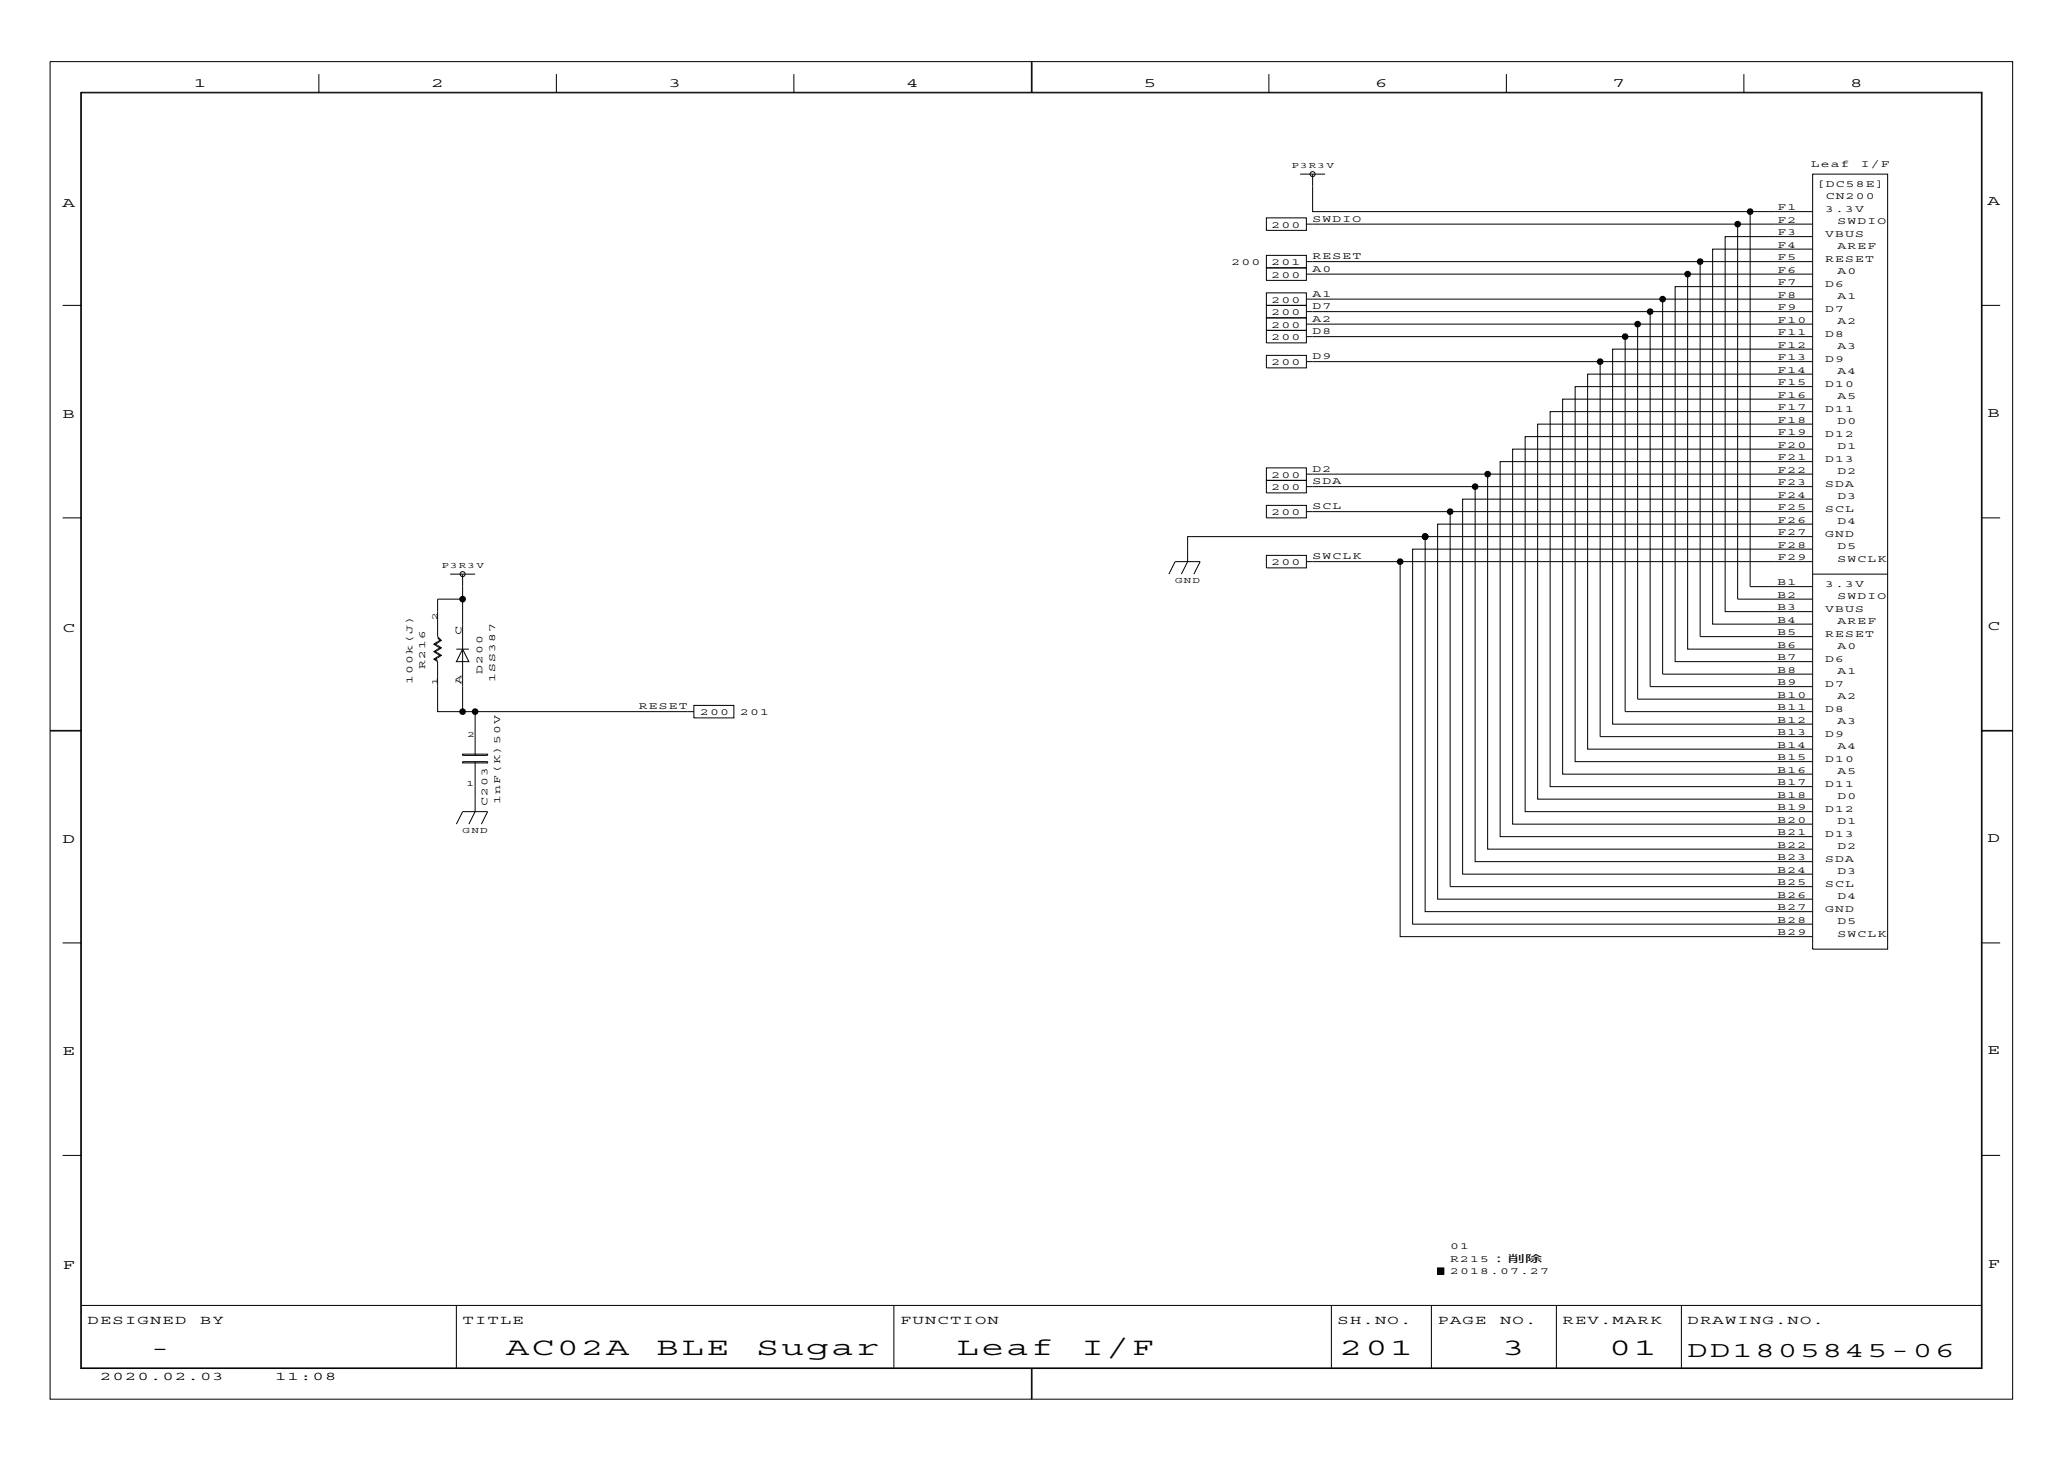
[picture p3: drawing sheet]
<svg xmlns="http://www.w3.org/2000/svg" width="297mm" height="210mm" viewBox="0 0 297 210" stroke-linecap="round" stroke-linejoin="round" font-family="sans-serif">
<g fill="none" stroke="#000" stroke-width=".14">
<path d="M7.2 8.9h282v192.1h-282zM11.6 13.3h273.2v183.3h-273.2zM11.7 13.3h273v183.2h-273zM45.8 10.6v2.7M79.9 10.6v2.7M114.1 10.6v2.7M148.2 8.9v4.4M148.3 8.9v4.4M182.3 10.6v2.7M216.4 10.6v2.7M250.6 10.6v2.7M181.9 36.7h5.8v1.8h-5.8z"/>
<path d="M181.9 31.3h5.8v1.8h-5.8zM181.9 38.5h5.8v1.8h-5.8zM186.8 25h3.6M188.6 25v5.4h71.8M242.5 39.4h-54.8M244.3 37.6v53.9h10.7M249.7 32.2v53.9h5.3M251.4 30.4v53.9M260.4 25h10.8v111.4h-10.8zM260.4 32.2h-72.7M260.4 35.8h-14.3v53.9h8.9M260.4 34h-12.5v53.9h7.1"/>
<path d="M260.4 39.4h-17.9v53.9h12.5M260.4 37.6h-72.7M9 43.9h2.7M181.9 43.9h5.8v1.8h-5.8zM181.9 42.1h5.8v1.8h-5.8zM181.9 45.7h5.8v1.8h-5.8zM181.9 47.5h5.8v1.8h-5.8zM181.9 51.1h5.8v1.8h-5.8zM187.7 43h72.7M187.7 46.6h72.7M187.7 44.8h72.7M187.7 52h.9"/>
<path d="M229.9 52v53.8h25.1M233.5 48.4v53.8h21.5M235.3 46.6v53.8h19.7M237.1 44.8v53.9h17.9M238.9 43v53.9h16.1M260.4 53.8h-32.3v53.8h26.9M260.4 57.3h-35.9v53.9h35.9M260.4 52h-71.8M260.4 55.5h-34.1v53.9h28.7M260.4 48.4h-72.7M260.4 59.1h-37.7v53.9h37.7M260.4 41.2h-19.7v53.9h14.3"/>
<path d="M260.4 50.2h-28.7v53.8h23.3M284.7 43.9h2.7M9 74.4h2.7M181.9 79.8h5.8v1.8h-5.8zM181.9 69h5.8v1.8h-5.8zM181.9 72.6h5.8v1.8h-5.8zM181.9 67.2h5.8v1.8h-5.8zM187.7 69.9h67.3M187.7 68.1h.9M188.6 68.1h25.1M204.8 77.1h-34.2v3.6l-.9 1.8M204.8 77.1v53.9h55.6"/>
<path d="M204.8 77.1h50.2M208.3 73.5v53.9h52.1M211.9 69.9v53.9h48.5M255 75.3h-48.5v53.9h53.9M255 78.9h-52v53.9h57.4M255 69.9h5.4M255 64.5h5.4M255 62.7h5.4M255 60.9h5.4M255 75.3h5.4M255 73.5h5.4M255 78.9h5.4"/>
<path d="M255 77.1h5.4M255 73.5h-67.3M255 64.5h-37.7v53.9h43.1M255 60.9h-34.1v53.9h39.5M255 62.7h-35.9v53.9h41.3M260.4 71.7h-50.3v53.9h50.3M260.4 66.3h-44.9v53.9h39.5M260.4 68.1h-46.7v53.9h41.3M284.7 74.4h2.7M62.9 91.6l.3 .4-.9 .5 .9 .6-.9 .5 .9 .6-.9 .5 .6 .4v7.1h36.8M64.7 82.5h3.6M65.6 93.3h1.8"/>
<path d="M66.5 86.1h-3.6v5.4l.5 .5-.9 .5 .9 .6-.9 .5 .9 .6-.9 .5 .4 .2M66.5 93.3l.9 1.8h-1.8zM66.5 82.5v19.7M167.9 82.5l.9-1.8h3.6l-.9 1.8M187.7 80.7h13.5M255 91.5h5.4M255 89.7h5.4M255 87.9h5.4M255 86.1h5.4M255 98.6h5.4M255 96.9h5.4M255 95.1h5.4"/>
<path d="M255 93.3h5.4M255 80.7h5.4M255 80.7h-53.8v53.9h59.2M260.4 84.3h-9M260.4 82.5h10.8M7.2 105h4.5M7.2 104.9h4.5M65.6 118.4l.9-1.8h3.6l-.9 1.8M66.5 109.4h3.6v.2h-3.6zM66.5 108.3h3.6v.2h-3.6zM68.3 102.2v6.3M68.3 109.4v7.2l-.9 1.8"/>
<path d="M99.7 101.3h5.7v1.8h-5.7zM255 109.4h5.4M255 102.2h5.4M255 107.6h5.4M255 100.4h5.4M255 105.8h5.4M255 104h5.4M284.7 104.9h4.5M284.7 105h4.5M9 135.5h2.7M255 122h5.4M255 120.2h5.4"/>
<path d="M284.7 135.5h2.7M9 166h2.7M284.7 166h2.7M11.7 187.6h273M65.6 187.6v8.9M128.4 187.6v8.9M148.2 196.5v4.5M148.3 196.5v4.5M191.3 187.6v8.9M205.7 187.6v8.9M206.6 182.2h.8v.9h-.8zM223.6 187.6v8.9"/>
<path d="M241.6 187.6v8.9"/>
<circle cx="188.6" cy="25" r=".36"/>
<circle cx="66.5" cy="82.5" r=".36"/>
</g>
<g fill="#000">
<path d="M206.6 182.2h.8v.9h-.8z"/>
<circle cx="242.5" cy="39.4" r=".49"/>
<circle cx="244.3" cy="37.6" r=".49"/>
<circle cx="249.7" cy="32.2" r=".49"/>
<circle cx="251.4" cy="30.4" r=".49"/>
<circle cx="229.9" cy="52" r=".49"/>
<circle cx="233.5" cy="48.4" r=".49"/>
<circle cx="235.3" cy="46.6" r=".49"/>
<circle cx="237.1" cy="44.8" r=".49"/>
<circle cx="238.9" cy="43" r=".49"/>
<circle cx="204.8" cy="77.1" r=".49"/>
<circle cx="208.3" cy="73.5" r=".49"/>
<circle cx="211.9" cy="69.9" r=".49"/>
<circle cx="213.7" cy="68.1" r=".49"/>
<circle cx="66.5" cy="86.1" r=".49"/>
<circle cx="201.2" cy="80.7" r=".49"/>
<circle cx="66.5" cy="102.2" r=".49"/>
<circle cx="68.3" cy="102.2" r=".49"/>
</g>
<g font-size="3.6">
<text x="72.8" y="194.7">AC02A</text>
<text x="94.3" y="194.7">BLE</text>
<text x="108.7" y="194.7">Sugar</text>
<text x="137.4" y="194.7">Leaf</text>
<text x="155.4" y="194.7">I/F</text>
<text x="192.5" y="194.7">201</text>
<text x="215.9" y="194.7">3</text>
<text x="231.2" y="194.7">01</text>
</g>
<g font-size="3.2">
<text x="21.6" y="194.7">-</text>
<text x="242.5" y="194.9">DD1805845-06</text>
</g>
<g font-size="2">
<text x="27.9" y="12.4">1</text>
<text x="62" y="12.4">2</text>
<text x="96.1" y="12.4">3</text>
<text x="130.2" y="12.4">4</text>
<text x="164.3" y="12.4">5</text>
<text x="197.6" y="12.4">6</text>
<text x="231.7" y="12.4">7</text>
<text x="265.8" y="12.4">8</text>
<text x="9" y="29.7">A</text>
<text x="285.6" y="29.5">A</text>
<text x="285.6" y="59.9">B</text>
<text x="9" y="60">B</text>
<text x="9" y="90.7">C</text>
<text x="285.6" y="90.6">C</text>
<text x="9" y="121.1">D</text>
<text x="285.6" y="120.9">D</text>
<text x="9" y="151.6">E</text>
<text x="285.6" y="151.5">E</text>
<text x="9" y="182.3">F</text>
<text x="285.6" y="182.2">F</text>
</g>
<g font-size="1.8">
<text x="12.6" y="190.2">DESIGNED</text>
<text x="28.8" y="190.2">BY</text>
<text x="66.5" y="190.2">TITLE</text>
<text x="129.3" y="190.2">FUNCTION</text>
<text x="192.2" y="190.2">SH.NO.</text>
<text x="206.6" y="190.2">PAGE</text>
<text x="215.5" y="190.2">NO.</text>
<text x="224.5" y="190.2">REV.MARK</text>
<text x="242.5" y="190.2">DRAWING.NO.</text>
<text x="14.4" y="198.3">2020.02.03</text>
<text x="39.5" y="198.3">11:08</text>
</g>
<g font-size="1.4">
<text x="260.2" y="23.9">Leaf</text>
<text x="267.3" y="23.9">I/F</text>
<text x="260.9" y="26.8">[DC58E]</text>
<text x="262.3" y="28.6">CN200</text>
<text x="182.7" y="32.7">200</text>
<text x="188.6" y="31.8">SWDIO</text>
<text x="255.4" y="35.6">F4</text>
<text x="255.4" y="33.8">F3</text>
<text x="255.4" y="32">F2</text>
<text x="255.4" y="30.2">F1</text>
<text x="262.2" y="34">VBUS</text>
<text x="262.2" y="30.4">3.3V</text>
<text x="264" y="35.8">AREF</text>
<text x="264" y="32.2">SWDIO</text>
<text x="176.9" y="38.1">200</text>
<text x="182.7" y="38.1">201</text>
<text x="182.7" y="39.9">200</text>
<text x="188.6" y="37.2">RESET</text>
<text x="188.6" y="39">A0</text>
<text x="255.4" y="41">F7</text>
<text x="255.4" y="39.2">F6</text>
<text x="255.4" y="37.4">F5</text>
<text x="262.2" y="37.6">RESET</text>
<text x="262.2" y="41.2">D6</text>
<text x="264" y="39.4">A0</text>
<text x="182.7" y="45.3">200</text>
<text x="182.7" y="43.5">200</text>
<text x="182.7" y="47.1">200</text>
<text x="188.6" y="44.4">D7</text>
<text x="188.6" y="42.6">A1</text>
<text x="188.6" y="46.2">A2</text>
<text x="255.4" y="46.4">F10</text>
<text x="255.4" y="44.6">F9</text>
<text x="255.4" y="42.8">F8</text>
<text x="262.2" y="44.8">D7</text>
<text x="264" y="43">A1</text>
<text x="264" y="46.6">A2</text>
<text x="182.7" y="48.9">200</text>
<text x="182.7" y="52.5">200</text>
<text x="188.6" y="48">D8</text>
<text x="188.6" y="51.6">D9</text>
<text x="255.4" y="48.2">F11</text>
<text x="255.4" y="50">F12</text>
<text x="255.4" y="51.8">F13</text>
<text x="255.4" y="53.6">F14</text>
<text x="262.2" y="48.4">D8</text>
<text x="262.2" y="52">D9</text>
<text x="264" y="50.2">A3</text>
<text x="264" y="53.8">A4</text>
<text x="255.4" y="55.4">F15</text>
<text x="255.4" y="57.2">F16</text>
<text x="255.4" y="59">F17</text>
<text x="262.2" y="55.5">D10</text>
<text x="262.2" y="59.1">D11</text>
<text x="264" y="57.3">A5</text>
<text x="255.4" y="60.8">F18</text>
<text x="255.4" y="62.6">F19</text>
<text x="255.4" y="64.3">F20</text>
<text x="262.2" y="62.7">D12</text>
<text x="264" y="60.9">D0</text>
<text x="264" y="64.5">D1</text>
<text x="182.7" y="70.5">200</text>
<text x="182.7" y="68.7">200</text>
<text x="188.6" y="69.6">SDA</text>
<text x="188.6" y="67.8">D2</text>
<text x="255.4" y="66.1">F21</text>
<text x="255.4" y="67.9">F22</text>
<text x="255.4" y="69.7">F23</text>
<text x="255.4" y="71.5">F24</text>
<text x="262.2" y="69.9">SDA</text>
<text x="262.2" y="66.3">D13</text>
<text x="264" y="71.7">D3</text>
<text x="264" y="68.1">D2</text>
<text x="182.7" y="74">200</text>
<text x="188.6" y="73.1">SCL</text>
<text x="255.4" y="73.3">F25</text>
<text x="255.4" y="75.1">F26</text>
<text x="255.4" y="76.9">F27</text>
<text x="262.2" y="77.1">GND</text>
<text x="262.2" y="73.5">SCL</text>
<text x="264" y="75.3">D4</text>
<text x="182.7" y="81.2">200</text>
<text x="188.6" y="80.3">SWCLK</text>
<text x="255.4" y="78.7">F28</text>
<text x="255.4" y="80.5">F29</text>
<text x="264" y="78.9">D5</text>
<text x="264" y="80.7">SWCLK</text>
<text x="255.4" y="84.1">B1</text>
<text x="255.4" y="85.9">B2</text>
<text x="255.4" y="87.7">B3</text>
<text x="255.4" y="89.5">B4</text>
<text x="262.2" y="84.3">3.3V</text>
<text x="262.2" y="87.9">VBUS</text>
<text x="264" y="86.1">SWDIO</text>
<text x="264" y="89.7">AREF</text>
<text x="66.3" y="91.3" transform="rotate(-90 66.3 91.3)">C</text>
<text x="255.4" y="91.3">B5</text>
<text x="255.4" y="93.1">B6</text>
<text x="255.4" y="94.9">B7</text>
<text x="262.2" y="91.5">RESET</text>
<text x="262.2" y="95.1">D6</text>
<text x="264" y="93.3">A0</text>
<text x="59.3" y="98.2" transform="rotate(-90 59.3 98.2)">100k(J)</text>
<text x="61.1" y="96" transform="rotate(-90 61.1 96)">R216</text>
<text x="66.3" y="98.3" transform="rotate(-90 66.3 98.3)">A</text>
<text x="69.3" y="96.8" transform="rotate(-90 69.3 96.8)">D200</text>
<text x="71.1" y="97.9" transform="rotate(-90 71.1 97.9)">1SS387</text>
<text x="91.8" y="101.9">RESET</text>
<text x="255.4" y="96.7">B8</text>
<text x="255.4" y="98.5">B9</text>
<text x="255.4" y="100.3">B10</text>
<text x="262.2" y="98.7">D7</text>
<text x="264" y="96.9">A1</text>
<text x="264" y="100.4">A2</text>
<text x="100.6" y="102.8">200</text>
<text x="106.3" y="102.8">201</text>
<text x="255.4" y="102.1">B11</text>
<text x="255.4" y="103.9">B12</text>
<text x="255.4" y="105.7">B13</text>
<text x="255.4" y="107.5">B14</text>
<text x="262.2" y="105.8">D9</text>
<text x="262.2" y="102.2">D8</text>
<text x="264" y="104">A3</text>
<text x="264" y="107.6">A4</text>
<text x="255.4" y="109.2">B15</text>
<text x="255.4" y="111">B16</text>
<text x="255.4" y="112.8">B17</text>
<text x="262.2" y="109.4">D10</text>
<text x="262.2" y="113">D11</text>
<text x="264" y="111.2">A5</text>
<text x="70.1" y="115.8" transform="rotate(-90 70.1 115.8)">C203</text>
<text x="71.9" y="115.4" transform="rotate(-90 71.9 115.4)">1nF(K)50V</text>
<text x="255.4" y="114.6">B18</text>
<text x="255.4" y="116.4">B19</text>
<text x="255.4" y="118.2">B20</text>
<text x="262.2" y="116.6">D12</text>
<text x="264" y="114.8">D0</text>
<text x="264" y="118.4">D1</text>
<text x="255.4" y="120">B21</text>
<text x="255.4" y="121.8">B22</text>
<text x="255.4" y="123.6">B23</text>
<text x="255.4" y="125.4">B24</text>
<text x="262.2" y="120.2">D13</text>
<text x="262.2" y="123.8">SDA</text>
<text x="264" y="122">D2</text>
<text x="264" y="125.6">D3</text>
<text x="255.4" y="127.2">B25</text>
<text x="255.4" y="129">B26</text>
<text x="255.4" y="130.8">B27</text>
<text x="262.2" y="131">GND</text>
<text x="262.2" y="127.4">SCL</text>
<text x="264" y="129.2">D4</text>
<text x="255.4" y="132.6">B28</text>
<text x="255.4" y="134.4">B29</text>
<text x="264" y="134.6">SWCLK</text>
<text x="264" y="132.8">D5</text>
<text x="208.3" y="179.5">01</text>
<text x="208.3" y="183.1">2018.07.27</text>
<text x="208.3" y="181.3">R215：削除</text>
</g>
<g font-size="1.3">
<text x="185.5" y="24.1">P3R3V</text>
<text x="63.4" y="81.6">P3R3V</text>
<text x="168.8" y="83.7">GND</text>
<text x="62.8" y="89.1" transform="rotate(-90 62.8 89.1)">2</text>
<text x="62.8" y="98.5" transform="rotate(-90 62.8 98.5)">1</text>
<text x="67.2" y="105.8">2</text>
<text x="67" y="113">1</text>
<text x="66.5" y="119.7">GND</text>
</g>
</svg>
